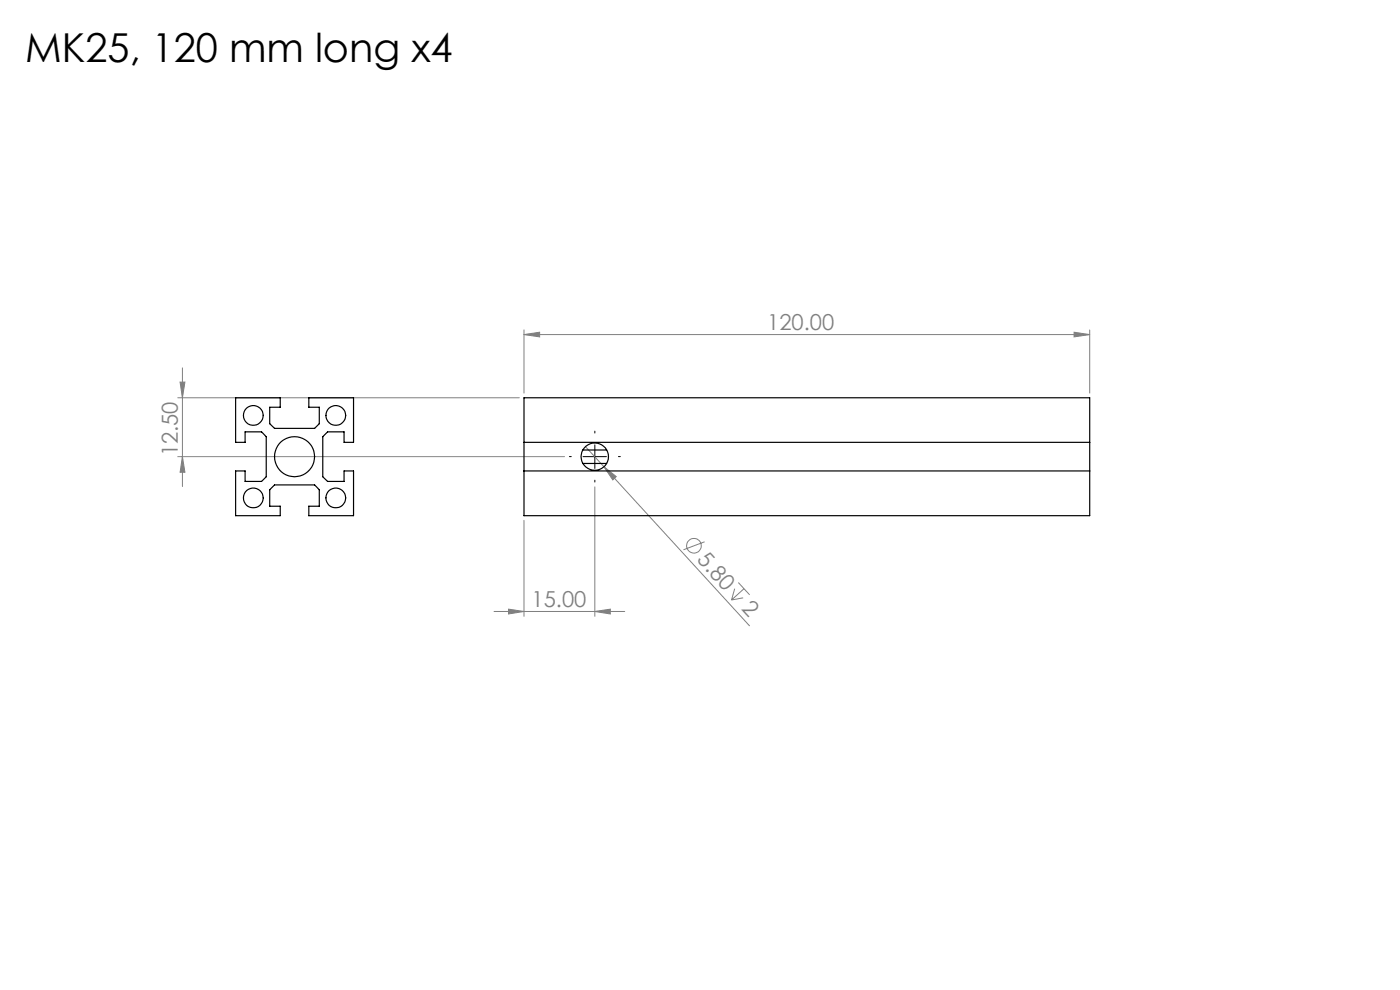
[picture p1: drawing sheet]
<svg xmlns="http://www.w3.org/2000/svg" width="297mm" height="210mm" viewBox="0 0 297 210" stroke-linecap="round" stroke-linejoin="round" font-family="sans-serif">
<g fill="none" stroke="#808080" stroke-width=".21">
<path d="M38.7 78v25.2M111.2 71l3.3-.5v1zM111.2 70v13.4M111.2 71h120M227.9 70.5l3.3 .5-3.3 .5zM231.2 70v13.4M37.7 96.9h82.1M37.7 84.4h72.5M38.2 81.1h1l-.5 3.3zM38.7 96.9l.5 3.3h-1zM124.2 94.7l3.9 4.3M128.1 99l2.6 2.1-.7 .7z"/>
<path d="M128.1 99l30.9 33.7M111.2 110.4v20.3M126.2 103.3v27.4M149.5 114.9l-4.5 1.7M104.8 129.7h27.7M107.9 129.2l3.3 .5-3.3 .5zM126.2 129.7l3.3-.5v1zM155.9 124.9l-.7 2.4M156.6 123.6l2.4 2.6M157.7 126.8l-2.5 .5M157.8 124.9l-2.6 2.4"/>
<circle cx="147.2" cy="115.8" r="1.56"/>
</g>
<path d="M121.2 96.9h-.4M126.2 91.9v-.4M131.2 96.9h.4M126.2 101.9v.4" fill="none" stroke="#000" stroke-width=".21" stroke-dasharray="15.2 1.3 1.3 1.3"/>
<path d="M123.7 96.9h5M126.2 94.4v5" fill="none" stroke="#000" stroke-width=".21"/>
<g fill="#808080">
<path d="M128.1 99l2.6 2.1-.7 .7z"/>
<path d="M227.9 70.5l3.3 .5-3.3 .5zM111.2 71l3.3-.5v1z"/>
<path d="M107.9 129.2l3.3 .5-3.3 .5zM126.2 129.7l3.3-.5v1z"/>
<path d="M38.7 96.9l.5 3.3h-1zM38.2 81.1h1l-.5 3.3z"/>
</g>
<g fill="none" stroke="#000" stroke-width=".25">
<path d="M50 84.4h9.4v2h-2.2v3.5l1 1h8.5l1-1v-3.5h-2.2v-2h9.5v9.4h-2v-2.2h-3.5l-1 1v8.5l1 1h3.5v-2.2h2v9.5h-9.5v-2h2.2v-3.5l-1-1h-8.5l-1 1v3.5h2.2v2h-9.4v-9.5h2v2.2h3.5l1-1v-8.5l-1-1h-3.5v2.2h-2zM111.2 84.4h120v25h-120zM111.2 93.8h120M111.2 99.9h120M123.6 98.3h5.1M123.6 95.5h5.1"/>
<circle cx="53.7" cy="88.1" r="2.11"/>
<circle cx="62.5" cy="96.9" r="4.3"/>
<circle cx="71.2" cy="88.1" r="2.11"/>
<circle cx="126.2" cy="96.9" r="2.89"/>
<circle cx="53.7" cy="105.6" r="2.11"/>
<circle cx="71.2" cy="105.6" r="2.11"/>
</g>
<text font-size="8.5" x="5.4" y="13.2">MK25, 120 mm long x4</text>
<g font-size="4.7" fill="#808080">
<text x="162.7" y="69.9">120.00</text>
<text x="37.7" y="96.8" transform="rotate(-90 37.7 96.8)">12.50</text>
<text x="147.7" y="118.8" transform="rotate(48 147.7 118.8)">5.80</text>
<text x="112.8" y="128.7">15.00</text>
<text x="157.2" y="129.2" transform="rotate(48 157.2 129.2)">2</text>
</g>
</svg>
